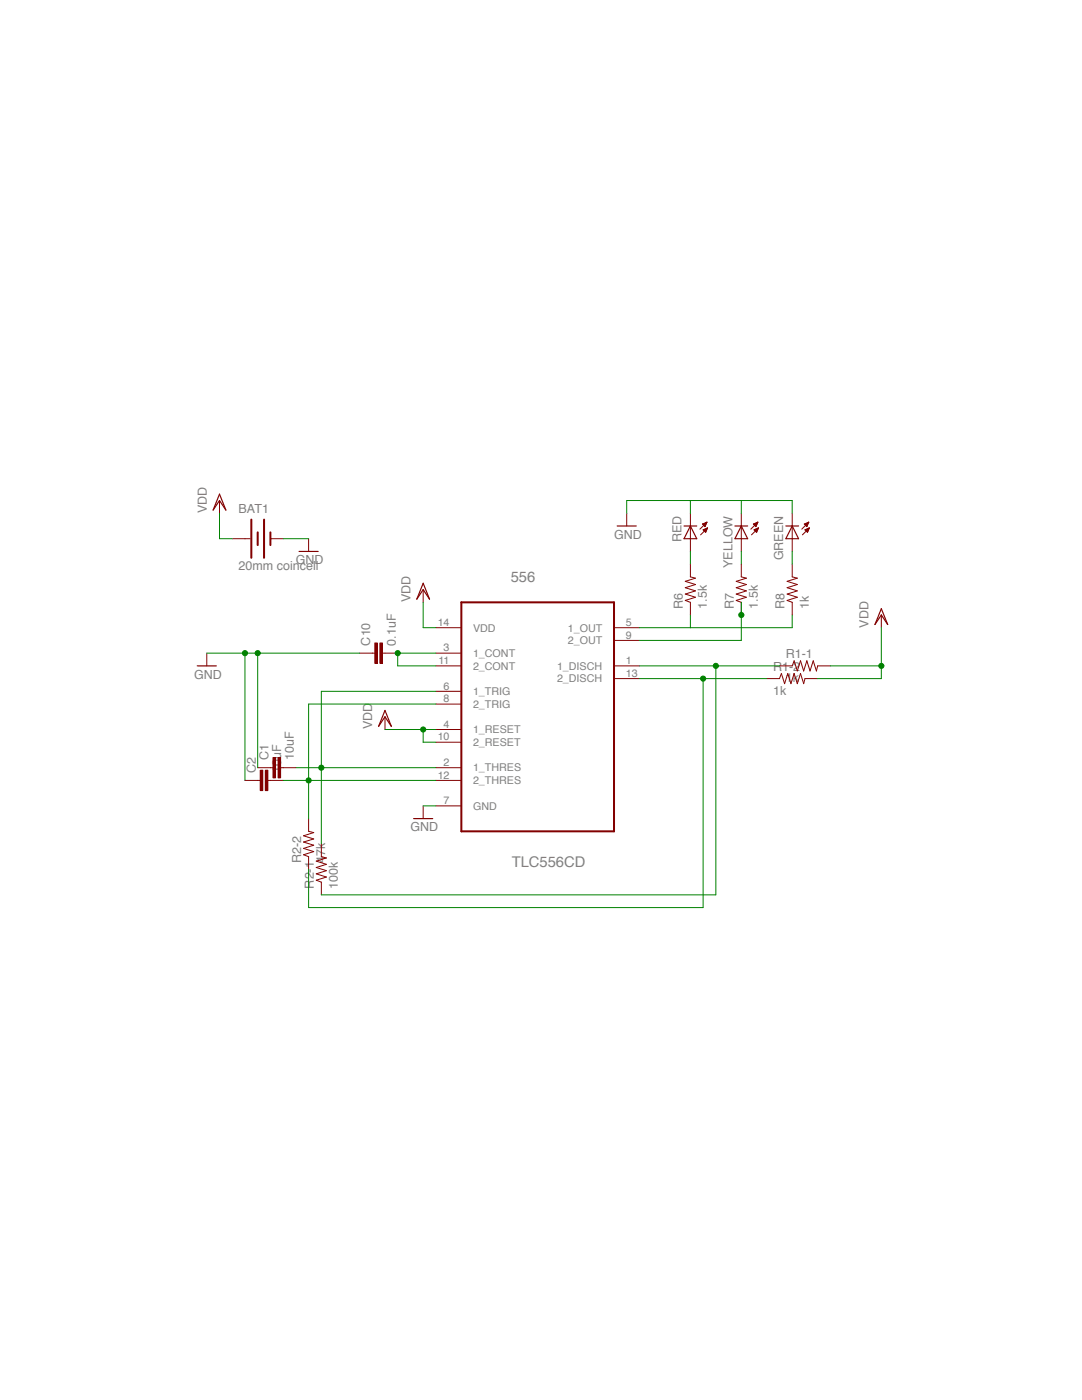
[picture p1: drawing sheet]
<?xml version="1.0" encoding="utf-8"?>
<!DOCTYPE eagle SYSTEM "eagle.dtd">
<!--
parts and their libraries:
SparkFun-Passives: Licensing: Creative Commons ShareAlike 4.0 International - https://creativecommons.org/licenses/by-sa/4.0
-->
<eagle version="6.5.0">
<drawing>
<settings>
<setting alwaysvectorfont="no"/>
<setting verticaltext="up"/>
</settings>
<grid distance="0.1" unitdist="inch" unit="inch" style="lines" multiple="1" display="no" altdistance="0.01" altunitdist="inch" altunit="inch"/>
<schematic xreflabel="%F%N/%S.%C%R" xrefpart="/%S.%C%R">
<libraries>
<library name="Texas Instruments_By_element14_Batch_1">
<symbols>
<symbol name="TLC556CD">
<pin name="VDD" x="-20.32" y="15.24" length="middle" direction="pwr"/>
<pin name="1_CONT" x="-20.32" y="10.16" length="middle" direction="in"/>
<pin name="2_CONT" x="-20.32" y="7.62" length="middle" direction="in"/>
<pin name="1_TRIG" x="-20.32" y="2.54" length="middle" direction="in"/>
<pin name="2_TRIG" x="-20.32" y="0" length="middle" direction="in"/>
<pin name="1_RESET" x="-20.32" y="-5.08" length="middle" direction="in"/>
<pin name="2_RESET" x="-20.32" y="-7.62" length="middle" direction="in"/>
<pin name="1_THRES" x="-20.32" y="-12.7" length="middle" direction="in"/>
<pin name="2_THRES" x="-20.32" y="-15.24" length="middle" direction="in"/>
<pin name="GND" x="-20.32" y="-20.32" length="middle" direction="pas"/>
<pin name="1_OUT" x="20.32" y="15.24" length="middle" direction="out" rot="R180"/>
<pin name="2_OUT" x="20.32" y="12.7" length="middle" direction="out" rot="R180"/>
<pin name="1_DISCH" x="20.32" y="7.62" length="middle" direction="out" rot="R180"/>
<pin name="2_DISCH" x="20.32" y="5.08" length="middle" direction="out" rot="R180"/>
<wire x1="-15.24" y1="20.32" x2="-15.24" y2="-25.4" width="0.4064" layer="94"/>
<wire x1="-15.24" y1="-25.4" x2="15.24" y2="-25.4" width="0.4064" layer="94"/>
<wire x1="15.24" y1="-25.4" x2="15.24" y2="20.32" width="0.4064" layer="94"/>
<wire x1="15.24" y1="20.32" x2="-15.24" y2="20.32" width="0.4064" layer="94"/>
<text x="-5.3594" y="24.3586" size="2.0828" layer="95" ratio="10" rot="SR0">&gt;NAME</text>
<text x="-5.1816" y="-32.6136" size="2.0828" layer="96" ratio="10" rot="SR0">&gt;VALUE</text>
</symbol>
</symbols>
<devicesets>
<deviceset name="TLC556CD" prefix="U">
<gates>
<gate name="A" symbol="TLC556CD" x="0" y="0"/>
</gates>
<devices>
<device name="" package="SOIC127P600X175-14N">
<connects>
<connect gate="A" pin="1_CONT" pad="3"/>
<connect gate="A" pin="1_DISCH" pad="1"/>
<connect gate="A" pin="1_OUT" pad="5"/>
<connect gate="A" pin="1_RESET" pad="4"/>
<connect gate="A" pin="1_THRES" pad="2"/>
<connect gate="A" pin="1_TRIG" pad="6"/>
<connect gate="A" pin="2_CONT" pad="11"/>
<connect gate="A" pin="2_DISCH" pad="13"/>
<connect gate="A" pin="2_OUT" pad="9"/>
<connect gate="A" pin="2_RESET" pad="10"/>
<connect gate="A" pin="2_THRES" pad="12"/>
<connect gate="A" pin="2_TRIG" pad="8"/>
<connect gate="A" pin="GND" pad="7"/>
<connect gate="A" pin="VDD" pad="14"/>
</connects>
<technologies>
<technology name="">
<attribute name="MPN" value="TLC556CD" constant="no"/>
<attribute name="OC_FARNELL" value="1103187" constant="no"/>
<attribute name="OC_NEWARK" value="08F9146" constant="no"/>
<attribute name="PACKAGE" value="SOIC-14" constant="no"/>
<attribute name="SUPPLIER" value="Texas Instruments" constant="no"/>
</technology>
</technologies>
</device>
</devices>
</deviceset>
</devicesets>
</library>
<library name="SparkFun-Passives">
<symbols>
<symbol name="RESISTOR">
<wire x1="-2.54" y1="0" x2="-2.159" y2="1.016" width="0.1524" layer="94"/>
<wire x1="-2.159" y1="1.016" x2="-1.524" y2="-1.016" width="0.1524" layer="94"/>
<wire x1="-1.524" y1="-1.016" x2="-0.889" y2="1.016" width="0.1524" layer="94"/>
<wire x1="-0.889" y1="1.016" x2="-0.254" y2="-1.016" width="0.1524" layer="94"/>
<wire x1="-0.254" y1="-1.016" x2="0.381" y2="1.016" width="0.1524" layer="94"/>
<wire x1="0.381" y1="1.016" x2="1.016" y2="-1.016" width="0.1524" layer="94"/>
<wire x1="1.016" y1="-1.016" x2="1.651" y2="1.016" width="0.1524" layer="94"/>
<wire x1="1.651" y1="1.016" x2="2.286" y2="-1.016" width="0.1524" layer="94"/>
<wire x1="2.286" y1="-1.016" x2="2.54" y2="0" width="0.1524" layer="94"/>
<text x="-3.81" y="1.4986" size="1.778" layer="95">&gt;NAME</text>
<text x="-3.81" y="-3.302" size="1.778" layer="96">&gt;VALUE</text>
<pin name="2" x="5.08" y="0" visible="off" length="short" direction="pas" swaplevel="1" rot="R180"/>
<pin name="1" x="-5.08" y="0" visible="off" length="short" direction="pas" swaplevel="1"/>
</symbol>
<symbol name="CAP">
<wire x1="0" y1="2.54" x2="0" y2="2.032" width="0.1524" layer="94"/>
<wire x1="0" y1="0" x2="0" y2="0.508" width="0.1524" layer="94"/>
<text x="1.524" y="2.921" size="1.778" layer="95">&gt;NAME</text>
<text x="1.524" y="-2.159" size="1.778" layer="96">&gt;VALUE</text>
<rectangle x1="-2.032" y1="0.508" x2="2.032" y2="1.016" layer="94"/>
<rectangle x1="-2.032" y1="1.524" x2="2.032" y2="2.032" layer="94"/>
<pin name="1" x="0" y="5.08" visible="off" length="short" direction="pas" swaplevel="1" rot="R270"/>
<pin name="2" x="0" y="-2.54" visible="off" length="short" direction="pas" swaplevel="1" rot="R90"/>
</symbol>
</symbols>
<devicesets>
<deviceset name="RESISTOR" prefix="R" uservalue="yes">
<gates>
<gate name="G$1" symbol="RESISTOR" x="0" y="0"/>
</gates>
<devices>
<device name="1206" package="1206">
<connects>
<connect gate="G$1" pin="1" pad="1"/>
<connect gate="G$1" pin="2" pad="2"/>
</connects>
<technologies>
<technology name=""/>
</technologies>
</device>
<device name="AXIAL-0.3" package="AXIAL-0.3">
<connects>
<connect gate="G$1" pin="1" pad="P$1"/>
<connect gate="G$1" pin="2" pad="P$2"/>
</connects>
<technologies>
<technology name=""/>
</technologies>
</device>
<device name="2010" package="R2010">
<connects>
<connect gate="G$1" pin="1" pad="1"/>
<connect gate="G$1" pin="2" pad="2"/>
</connects>
<technologies>
<technology name=""/>
</technologies>
</device>
<device name="0805-RES" package="0805">
<connects>
<connect gate="G$1" pin="1" pad="1"/>
<connect gate="G$1" pin="2" pad="2"/>
</connects>
<technologies>
<technology name=""/>
</technologies>
</device>
<device name="0603-RES" package="0603-RES">
<connects>
<connect gate="G$1" pin="1" pad="1"/>
<connect gate="G$1" pin="2" pad="2"/>
</connects>
<technologies>
<technology name=""/>
</technologies>
</device>
<device name="0402-RES" package="0402-RES">
<connects>
<connect gate="G$1" pin="1" pad="1"/>
<connect gate="G$1" pin="2" pad="2"/>
</connects>
<technologies>
<technology name=""/>
</technologies>
</device>
<device name="PTH-1/6W" package="1/6W-RES">
<connects>
<connect gate="G$1" pin="1" pad="1"/>
<connect gate="G$1" pin="2" pad="2"/>
</connects>
<technologies>
<technology name=""/>
</technologies>
</device>
<device name="2512" package="R2512">
<connects>
<connect gate="G$1" pin="1" pad="1"/>
<connect gate="G$1" pin="2" pad="2"/>
</connects>
<technologies>
<technology name=""/>
</technologies>
</device>
<device name="PTH-1/4W" package="AXIAL-0.4">
<connects>
<connect gate="G$1" pin="1" pad="P$1"/>
<connect gate="G$1" pin="2" pad="P$2"/>
</connects>
<technologies>
<technology name=""/>
</technologies>
</device>
<device name="PTH-1/2W" package="AXIAL-0.5">
<connects>
<connect gate="G$1" pin="1" pad="P$1"/>
<connect gate="G$1" pin="2" pad="P$2"/>
</connects>
<technologies>
<technology name=""/>
</technologies>
</device>
<device name="PTH-1W" package="AXIAL-0.6">
<connects>
<connect gate="G$1" pin="1" pad="P$1"/>
<connect gate="G$1" pin="2" pad="P$2"/>
</connects>
<technologies>
<technology name=""/>
</technologies>
</device>
<device name="PTH-2W" package="AXIAL-0.8">
<connects>
<connect gate="G$1" pin="1" pad="P$1"/>
<connect gate="G$1" pin="2" pad="P$2"/>
</connects>
<technologies>
<technology name=""/>
</technologies>
</device>
<device name="KIT" package="AXIAL-0.3-KIT">
<connects>
<connect gate="G$1" pin="1" pad="P$1"/>
<connect gate="G$1" pin="2" pad="P$2"/>
</connects>
<technologies>
<technology name=""/>
</technologies>
</device>
<device name="EZ" package="AXIAL-0.3EZ">
<connects>
<connect gate="G$1" pin="1" pad="P$1"/>
<connect gate="G$1" pin="2" pad="P$2"/>
</connects>
<technologies>
<technology name=""/>
</technologies>
</device>
</devices>
</deviceset>
<deviceset name="CAP" prefix="C" uservalue="yes">
<gates>
<gate name="G$1" symbol="CAP" x="0" y="0"/>
</gates>
<devices>
<device name="PTH" package="CAP-PTH-SMALL">
<connects>
<connect gate="G$1" pin="1" pad="1"/>
<connect gate="G$1" pin="2" pad="2"/>
</connects>
<technologies>
<technology name=""/>
</technologies>
</device>
<device name="PTH2" package="CAP-PTH-SMALL2">
<connects>
<connect gate="G$1" pin="1" pad="1"/>
<connect gate="G$1" pin="2" pad="2"/>
</connects>
<technologies>
<technology name=""/>
</technologies>
</device>
<device name="0805" package="0805">
<connects>
<connect gate="G$1" pin="1" pad="1"/>
<connect gate="G$1" pin="2" pad="2"/>
</connects>
<technologies>
<technology name=""/>
</technologies>
</device>
<device name="PTH3" package="CAP-PTH-LARGE">
<connects>
<connect gate="G$1" pin="1" pad="1"/>
<connect gate="G$1" pin="2" pad="2"/>
</connects>
<technologies>
<technology name=""/>
</technologies>
</device>
<device name="SMD" package="GRM43D">
<connects>
<connect gate="G$1" pin="1" pad="A"/>
<connect gate="G$1" pin="2" pad="C"/>
</connects>
<technologies>
<technology name=""/>
</technologies>
</device>
<device name="0603-CAP" package="0603-CAP">
<connects>
<connect gate="G$1" pin="1" pad="1"/>
<connect gate="G$1" pin="2" pad="2"/>
</connects>
<technologies>
<technology name=""/>
</technologies>
</device>
<device name="0402-CAP" package="0402-CAP">
<connects>
<connect gate="G$1" pin="1" pad="1"/>
<connect gate="G$1" pin="2" pad="2"/>
</connects>
<technologies>
<technology name=""/>
</technologies>
</device>
<device name="PTH1" package="CAP-PTH-5MM">
<connects>
<connect gate="G$1" pin="1" pad="1"/>
<connect gate="G$1" pin="2" pad="2"/>
</connects>
<technologies>
<technology name=""/>
</technologies>
</device>
<device name="_" package="AXIAL-5MM">
<connects>
<connect gate="G$1" pin="1" pad="P$1"/>
<connect gate="G$1" pin="2" pad="P$2"/>
</connects>
<technologies>
<technology name=""/>
</technologies>
</device>
<device name="1210" package="1210">
<connects>
<connect gate="G$1" pin="1" pad="1"/>
<connect gate="G$1" pin="2" pad="2"/>
</connects>
<technologies>
<technology name=""/>
</technologies>
</device>
<device name="1206" package="1206">
<connects>
<connect gate="G$1" pin="1" pad="1"/>
<connect gate="G$1" pin="2" pad="2"/>
</connects>
<technologies>
<technology name=""/>
</technologies>
</device>
<device name="ASMD" package="CTZ3">
<connects>
<connect gate="G$1" pin="1" pad="+"/>
<connect gate="G$1" pin="2" pad="-"/>
</connects>
<technologies>
<technology name=""/>
</technologies>
</device>
<device name="KIT" package="CAP-PTH-SMALL-KIT">
<connects>
<connect gate="G$1" pin="1" pad="1"/>
<connect gate="G$1" pin="2" pad="2"/>
</connects>
<technologies>
<technology name=""/>
</technologies>
</device>
<device name="EZ" package="CAP-PTH-SMALLEZ">
<connects>
<connect gate="G$1" pin="1" pad="1"/>
<connect gate="G$1" pin="2" pad="2"/>
</connects>
<technologies>
<technology name=""/>
</technologies>
</device>
</devices>
</deviceset>
</devicesets>
</library>
<library name="SparkFun-Aesthetics">
<symbols>
<symbol name="DGND">
<wire x1="-1.905" y1="0" x2="1.905" y2="0" width="0.254" layer="94"/>
<text x="-2.54" y="-2.54" size="1.778" layer="96">&gt;VALUE</text>
<pin name="GND" x="0" y="2.54" visible="off" length="short" direction="sup" rot="R270"/>
</symbol>
</symbols>
<devicesets>
<deviceset name="GND" prefix="GND">
<gates>
<gate name="1" symbol="DGND" x="0" y="0"/>
</gates>
<devices>
<device name="">
<technologies>
<technology name=""/>
</technologies>
</device>
</devices>
</deviceset>
</devicesets>
</library>
<library name="supply1">
<symbols>
<symbol name="VDD">
<wire x1="1.27" y1="-1.905" x2="0" y2="0" width="0.254" layer="94"/>
<wire x1="0" y1="0" x2="-1.27" y2="-1.905" width="0.254" layer="94"/>
<wire x1="0" y1="1.27" x2="-1.27" y2="-1.905" width="0.254" layer="94"/>
<wire x1="1.27" y1="-1.905" x2="0" y2="1.27" width="0.254" layer="94"/>
<text x="-2.54" y="-2.54" size="1.778" layer="96" rot="R90">&gt;VALUE</text>
<pin name="VDD" x="0" y="-2.54" visible="off" length="short" direction="sup" rot="R90"/>
</symbol>
</symbols>
<devicesets>
<deviceset name="VDD" prefix="VDD">
<gates>
<gate name="G$1" symbol="VDD" x="0" y="0"/>
</gates>
<devices>
<device name="">
<technologies>
<technology name=""/>
</technologies>
</device>
</devices>
</deviceset>
</devicesets>
</library>
<library name="Nick">
<symbols>
<symbol name="BATTERY">
<wire x1="-1.27" y1="3.81" x2="-1.27" y2="-3.81" width="0.4064" layer="94"/>
<wire x1="0" y1="1.27" x2="0" y2="-1.27" width="0.4064" layer="94"/>
<wire x1="1.27" y1="3.81" x2="1.27" y2="-3.81" width="0.4064" layer="94"/>
<wire x1="2.54" y1="1.27" x2="2.54" y2="-1.27" width="0.4064" layer="94"/>
<wire x1="-2.54" y1="0" x2="-1.524" y2="0" width="0.1524" layer="94"/>
<text x="-3.81" y="5.08" size="1.778" layer="95">&gt;NAME</text>
<text x="-3.81" y="-6.35" size="1.778" layer="96">&gt;VALUE</text>
<pin name="-" x="5.08" y="0" visible="off" length="short" direction="pwr" rot="R180"/>
<pin name="+" x="-5.08" y="0" visible="off" length="short" direction="pwr"/>
</symbol>
</symbols>
<devicesets>
<deviceset name="CR2032_HOLDER">
<gates>
<gate name="G$1" symbol="BATTERY" x="0" y="0"/>
</gates>
<devices>
<device name="" package="CR2032_HOLDER">
<connects>
<connect gate="G$1" pin="+" pad="VDD1 VDD2"/>
<connect gate="G$1" pin="-" pad="CENTER"/>
</connects>
<technologies>
<technology name=""/>
</technologies>
</device>
</devices>
</deviceset>
</devicesets>
</library>
<library name="adafruit">
<symbols>
<symbol name="LED">
<wire x1="1.27" y1="0" x2="0" y2="-2.54" width="0.254" layer="94"/>
<wire x1="0" y1="-2.54" x2="-1.27" y2="0" width="0.254" layer="94"/>
<wire x1="1.27" y1="-2.54" x2="0" y2="-2.54" width="0.254" layer="94"/>
<wire x1="0" y1="-2.54" x2="-1.27" y2="-2.54" width="0.254" layer="94"/>
<wire x1="1.27" y1="0" x2="0" y2="0" width="0.254" layer="94"/>
<wire x1="0" y1="0" x2="-1.27" y2="0" width="0.254" layer="94"/>
<wire x1="0" y1="0" x2="0" y2="-2.54" width="0.1524" layer="94"/>
<wire x1="-2.032" y1="-0.762" x2="-3.429" y2="-2.159" width="0.1524" layer="94"/>
<wire x1="-1.905" y1="-1.905" x2="-3.302" y2="-3.302" width="0.1524" layer="94"/>
<text x="3.556" y="-4.572" size="1.778" layer="95" rot="R90">&gt;NAME</text>
<text x="5.715" y="-4.572" size="1.778" layer="96" rot="R90">&gt;VALUE</text>
<pin name="C" x="0" y="-5.08" visible="off" length="short" direction="pas" rot="R90"/>
<pin name="A" x="0" y="2.54" visible="off" length="short" direction="pas" rot="R270"/>
<polygon width="0.1524" layer="94">
<vertex x="-3.429" y="-2.159"/>
<vertex x="-3.048" y="-1.27"/>
<vertex x="-2.54" y="-1.778"/>
</polygon>
<polygon width="0.1524" layer="94">
<vertex x="-3.302" y="-3.302"/>
<vertex x="-2.921" y="-2.413"/>
<vertex x="-2.413" y="-2.921"/>
</polygon>
</symbol>
</symbols>
<devicesets>
<deviceset name="LED" prefix="LED" uservalue="yes">
<gates>
<gate name="G$1" symbol="LED" x="0" y="0"/>
</gates>
<devices>
<device name="SMT1206" package="1206">
<connects>
<connect gate="G$1" pin="A" pad="A"/>
<connect gate="G$1" pin="C" pad="C"/>
</connects>
<technologies>
<technology name=""/>
</technologies>
</device>
<device name="LD260" package="LD260">
<connects>
<connect gate="G$1" pin="A" pad="A"/>
<connect gate="G$1" pin="C" pad="K"/>
</connects>
<technologies>
<technology name=""/>
</technologies>
</device>
<device name="SQR2X5" package="LED2X5">
<connects>
<connect gate="G$1" pin="A" pad="A"/>
<connect gate="G$1" pin="C" pad="K"/>
</connects>
<technologies>
<technology name=""/>
</technologies>
</device>
<device name="3MM" package="LED3MM">
<connects>
<connect gate="G$1" pin="A" pad="A"/>
<connect gate="G$1" pin="C" pad="K"/>
</connects>
<technologies>
<technology name=""/>
</technologies>
</device>
<device name="5MM" package="LED5MM">
<connects>
<connect gate="G$1" pin="A" pad="A"/>
<connect gate="G$1" pin="C" pad="K"/>
</connects>
<technologies>
<technology name=""/>
</technologies>
</device>
<device name="LSU260" package="LSU260">
<connects>
<connect gate="G$1" pin="A" pad="A"/>
<connect gate="G$1" pin="C" pad="K"/>
</connects>
<technologies>
<technology name=""/>
</technologies>
</device>
<device name="LZR181" package="LZR181">
<connects>
<connect gate="G$1" pin="A" pad="A"/>
<connect gate="G$1" pin="C" pad="K"/>
</connects>
<technologies>
<technology name=""/>
</technologies>
</device>
<device name="B152" package="Q62902-B152">
<connects>
<connect gate="G$1" pin="A" pad="A"/>
<connect gate="G$1" pin="C" pad="K"/>
</connects>
<technologies>
<technology name=""/>
</technologies>
</device>
<device name="B153" package="Q62902-B153">
<connects>
<connect gate="G$1" pin="A" pad="A"/>
<connect gate="G$1" pin="C" pad="K"/>
</connects>
<technologies>
<technology name=""/>
</technologies>
</device>
<device name="B155" package="Q62902-B155">
<connects>
<connect gate="G$1" pin="A" pad="A"/>
<connect gate="G$1" pin="C" pad="K"/>
</connects>
<technologies>
<technology name=""/>
</technologies>
</device>
<device name="B156" package="Q62902-B156">
<connects>
<connect gate="G$1" pin="A" pad="A"/>
<connect gate="G$1" pin="C" pad="K"/>
</connects>
<technologies>
<technology name=""/>
</technologies>
</device>
<device name="SFH480" package="SFH480">
<connects>
<connect gate="G$1" pin="A" pad="A"/>
<connect gate="G$1" pin="C" pad="K"/>
</connects>
<technologies>
<technology name=""/>
</technologies>
</device>
<device name="SFH482" package="SFH482">
<connects>
<connect gate="G$1" pin="A" pad="A"/>
<connect gate="G$1" pin="C" pad="K"/>
</connects>
<technologies>
<technology name=""/>
</technologies>
</device>
<device name="SQR5.7X3.2" package="U57X32">
<connects>
<connect gate="G$1" pin="A" pad="A"/>
<connect gate="G$1" pin="C" pad="K"/>
</connects>
<technologies>
<technology name=""/>
</technologies>
</device>
<device name="IRL80A" package="IRL80A">
<connects>
<connect gate="G$1" pin="A" pad="A"/>
<connect gate="G$1" pin="C" pad="K"/>
</connects>
<technologies>
<technology name=""/>
</technologies>
</device>
<device name="P-LCC-2" package="P-LCC-2">
<connects>
<connect gate="G$1" pin="A" pad="A"/>
<connect gate="G$1" pin="C" pad="C"/>
</connects>
<technologies>
<technology name=""/>
</technologies>
</device>
<device name="MINI-TOP" package="OSRAM-MINI-TOP-LED">
<connects>
<connect gate="G$1" pin="A" pad="A"/>
<connect gate="G$1" pin="C" pad="C"/>
</connects>
<technologies>
<technology name=""/>
</technologies>
</device>
<device name="SIDELED" package="OSRAM-SIDELED">
<connects>
<connect gate="G$1" pin="A" pad="A"/>
<connect gate="G$1" pin="C" pad="C"/>
</connects>
<technologies>
<technology name=""/>
</technologies>
</device>
<device name="SMART-LED" package="SMART-LED">
<connects>
<connect gate="G$1" pin="A" pad="A"/>
<connect gate="G$1" pin="C" pad="B"/>
</connects>
<technologies>
<technology name=""/>
</technologies>
</device>
<device name="P-LCC-2-BACK" package="P-LCC-2-TOPLED-RG">
<connects>
<connect gate="G$1" pin="A" pad="A"/>
<connect gate="G$1" pin="C" pad="C"/>
</connects>
<technologies>
<technology name=""/>
</technologies>
</device>
<device name="MICRO-SIDELED" package="MICRO-SIDELED">
<connects>
<connect gate="G$1" pin="A" pad="A"/>
<connect gate="G$1" pin="C" pad="C"/>
</connects>
<technologies>
<technology name=""/>
</technologies>
</device>
<device name="P-LCC-4" package="P-LCC-4">
<connects>
<connect gate="G$1" pin="A" pad="A"/>
<connect gate="G$1" pin="C" pad="C@4"/>
</connects>
<technologies>
<technology name=""/>
</technologies>
</device>
<device name="CHIP-LED0603" package="CHIP-LED0603">
<connects>
<connect gate="G$1" pin="A" pad="A"/>
<connect gate="G$1" pin="C" pad="C"/>
</connects>
<technologies>
<technology name=""/>
</technologies>
</device>
<device name="CHIP-LED0805" package="CHIP-LED0805">
<connects>
<connect gate="G$1" pin="A" pad="A"/>
<connect gate="G$1" pin="C" pad="C"/>
</connects>
<technologies>
<technology name=""/>
</technologies>
</device>
<device name="TOPLED-SANTANA" package="MINI-TOPLED-SANTANA">
<connects>
<connect gate="G$1" pin="A" pad="A"/>
<connect gate="G$1" pin="C" pad="C"/>
</connects>
<technologies>
<technology name=""/>
</technologies>
</device>
<device name="CHIPLED_0805" package="CHIPLED_0805">
<connects>
<connect gate="G$1" pin="A" pad="A"/>
<connect gate="G$1" pin="C" pad="C"/>
</connects>
<technologies>
<technology name=""/>
</technologies>
</device>
<device name="CHIPLED_1206" package="CHIPLED_1206">
<connects>
<connect gate="G$1" pin="A" pad="A"/>
<connect gate="G$1" pin="C" pad="C"/>
</connects>
<technologies>
<technology name=""/>
</technologies>
</device>
<device name="CHIPLED_0603" package="CHIPLED_0603">
<connects>
<connect gate="G$1" pin="A" pad="A"/>
<connect gate="G$1" pin="C" pad="C"/>
</connects>
<technologies>
<technology name=""/>
</technologies>
</device>
<device name="CHIPLED-0603-TTW" package="CHIPLED-0603-TTW">
<connects>
<connect gate="G$1" pin="A" pad="A@1"/>
<connect gate="G$1" pin="C" pad="C@1"/>
</connects>
<technologies>
<technology name=""/>
</technologies>
</device>
<device name="" package="SMARTLED-TTW">
<connects>
<connect gate="G$1" pin="A" pad="A@1"/>
<connect gate="G$1" pin="C" pad="C@1"/>
</connects>
<technologies>
<technology name=""/>
</technologies>
</device>
<device name="SMLK34" package="SMLK34">
<connects>
<connect gate="G$1" pin="A" pad="A"/>
<connect gate="G$1" pin="C" pad="K"/>
</connects>
<technologies>
<technology name=""/>
</technologies>
</device>
</devices>
</deviceset>
</devicesets>
</library>
</libraries>
<attributes>
</attributes>
<variantdefs>
</variantdefs>
<classes>
<class number="0" name="default" width="0" drill="0">
</class>
</classes>
<parts>
<part name="556" library="Texas Instruments_By_element14_Batch_1" deviceset="TLC556CD" device=""/>
<part name="R2-2" library="SparkFun-Passives" deviceset="RESISTOR" device="0805-RES" value="47k"/>
<part name="R2-1" library="SparkFun-Passives" deviceset="RESISTOR" device="0805-RES" value="100k"/>
<part name="R1-1" library="SparkFun-Passives" deviceset="RESISTOR" device="0805-RES" value="1k"/>
<part name="R1-2" library="SparkFun-Passives" deviceset="RESISTOR" device="0805-RES" value="1k"/>
<part name="C10" library="SparkFun-Passives" deviceset="CAP" device="0805" value="0.1uF"/>
<part name="C1" library="SparkFun-Passives" deviceset="CAP" device="0805" value="10uF"/>
<part name="C2" library="SparkFun-Passives" deviceset="CAP" device="0805" value="10uF"/>
<part name="BAT1" library="Nick" deviceset="CR2032_HOLDER" device="" value="20mm coincell"/>
<part name="GND1" library="SparkFun-Aesthetics" deviceset="GND" device=""/>
<part name="VDD1" library="supply1" deviceset="VDD" device=""/>
<part name="VDD2" library="supply1" deviceset="VDD" device=""/>
<part name="GND2" library="SparkFun-Aesthetics" deviceset="GND" device=""/>
<part name="VDD3" library="supply1" deviceset="VDD" device=""/>
<part name="GND3" library="SparkFun-Aesthetics" deviceset="GND" device=""/>
<part name="VDD4" library="supply1" deviceset="VDD" device=""/>
<part name="RED" library="adafruit" deviceset="LED" device="SMT1206"/>
<part name="YELLOW" library="adafruit" deviceset="LED" device="SMT1206"/>
<part name="GREEN" library="adafruit" deviceset="LED" device="SMT1206"/>
<part name="R6" library="SparkFun-Passives" deviceset="RESISTOR" device="0805-RES" value="1.5k"/>
<part name="R7" library="SparkFun-Passives" deviceset="RESISTOR" device="0805-RES" value="1.5k"/>
<part name="R8" library="SparkFun-Passives" deviceset="RESISTOR" device="0805-RES" value="1k"/>
<part name="GND4" library="SparkFun-Aesthetics" deviceset="GND" device=""/>
</parts>
<sheets>
<sheet>
<plain>
</plain>
<instances>
<instance part="556" gate="A" x="45.72" y="50.8"/>
<instance part="R2-2" gate="G$1" x="0" y="22.86" rot="R90"/>
<instance part="R2-1" gate="G$1" x="2.54" y="17.78" rot="R90"/>
<instance part="R1-1" gate="G$1" x="99.06" y="58.42"/>
<instance part="R1-2" gate="G$1" x="96.52" y="55.88"/>
<instance part="C10" gate="G$1" x="15.24" y="60.96" rot="R90"/>
<instance part="C1" gate="G$1" x="-5.08" y="38.1" rot="R90"/>
<instance part="C2" gate="G$1" x="-7.62" y="35.56" rot="R90"/>
<instance part="BAT1" gate="G$1" x="-10.16" y="83.82"/>
<instance part="GND1" gate="1" x="0" y="81.28"/>
<instance part="VDD1" gate="G$1" x="-17.78" y="91.44"/>
<instance part="VDD2" gate="G$1" x="22.86" y="73.66"/>
<instance part="GND2" gate="1" x="22.86" y="27.94"/>
<instance part="VDD3" gate="G$1" x="15.24" y="48.26"/>
<instance part="GND3" gate="1" x="-20.32" y="58.42"/>
<instance part="VDD4" gate="G$1" x="114.3" y="68.58"/>
<instance part="RED" gate="G$1" x="76.2" y="83.82" rot="R180"/>
<instance part="YELLOW" gate="G$1" x="86.36" y="83.82" rot="R180"/>
<instance part="GREEN" gate="G$1" x="96.52" y="83.82" rot="R180"/>
<instance part="R6" gate="G$1" x="76.2" y="73.66" rot="R90"/>
<instance part="R7" gate="G$1" x="86.36" y="73.66" rot="R90"/>
<instance part="R8" gate="G$1" x="96.52" y="73.66" rot="R90"/>
<instance part="GND4" gate="1" x="63.5" y="86.36"/>
</instances>
<busses>
</busses>
<nets>
<net name="GND" class="0">
<segment>
<pinref part="BAT1" gate="G$1" pin="-"/>
<pinref part="GND1" gate="1" pin="GND"/>
<wire x1="-5.08" y1="83.82" x2="0" y2="83.82" width="0.1524" layer="91"/>
</segment>
<segment>
<pinref part="GND2" gate="1" pin="GND"/>
<pinref part="556" gate="A" pin="GND"/>
<wire x1="22.86" y1="30.48" x2="25.4" y2="30.48" width="0.1524" layer="91"/>
</segment>
<segment>
<pinref part="C10" gate="G$1" pin="1"/>
<pinref part="GND3" gate="1" pin="GND"/>
<wire x1="10.16" y1="60.96" x2="-10.16" y2="60.96" width="0.1524" layer="91"/>
<pinref part="C1" gate="G$1" pin="1"/>
<wire x1="-10.16" y1="60.96" x2="-12.7" y2="60.96" width="0.1524" layer="91"/>
<wire x1="-12.7" y1="60.96" x2="-20.32" y2="60.96" width="0.1524" layer="91"/>
<wire x1="-10.16" y1="38.1" x2="-10.16" y2="60.96" width="0.1524" layer="91"/>
<junction x="-10.16" y="60.96"/>
<pinref part="C2" gate="G$1" pin="1"/>
<wire x1="-12.7" y1="35.56" x2="-12.7" y2="60.96" width="0.1524" layer="91"/>
<junction x="-12.7" y="60.96"/>
</segment>
<segment>
<pinref part="RED" gate="G$1" pin="C"/>
<wire x1="76.2" y1="88.9" x2="76.2" y2="91.44" width="0.1524" layer="91"/>
<wire x1="76.2" y1="91.44" x2="63.5" y2="91.44" width="0.1524" layer="91"/>
<wire x1="63.5" y1="91.44" x2="63.5" y2="88.9" width="0.1524" layer="91"/>
<wire x1="76.2" y1="91.44" x2="86.36" y2="91.44" width="0.1524" layer="91"/>
<pinref part="YELLOW" gate="G$1" pin="C"/>
<wire x1="86.36" y1="91.44" x2="86.36" y2="88.9" width="0.1524" layer="91"/>
<wire x1="86.36" y1="91.44" x2="96.52" y2="91.44" width="0.1524" layer="91"/>
<pinref part="GREEN" gate="G$1" pin="C"/>
<wire x1="96.52" y1="91.44" x2="96.52" y2="88.9" width="0.1524" layer="91"/>
<pinref part="GND4" gate="1" pin="GND"/>
</segment>
</net>
<net name="VDD" class="0">
<segment>
<pinref part="BAT1" gate="G$1" pin="+"/>
<wire x1="-15.24" y1="83.82" x2="-17.78" y2="83.82" width="0.1524" layer="91"/>
<pinref part="VDD1" gate="G$1" pin="VDD"/>
<wire x1="-17.78" y1="83.82" x2="-17.78" y2="88.9" width="0.1524" layer="91"/>
</segment>
<segment>
<pinref part="VDD2" gate="G$1" pin="VDD"/>
<wire x1="22.86" y1="71.12" x2="22.86" y2="66.04" width="0.1524" layer="91"/>
<pinref part="556" gate="A" pin="VDD"/>
<wire x1="22.86" y1="66.04" x2="25.4" y2="66.04" width="0.1524" layer="91"/>
</segment>
<segment>
<pinref part="VDD3" gate="G$1" pin="VDD"/>
<pinref part="556" gate="A" pin="1_RESET"/>
<wire x1="25.4" y1="45.72" x2="22.86" y2="45.72" width="0.1524" layer="91"/>
<pinref part="556" gate="A" pin="2_RESET"/>
<wire x1="25.4" y1="43.18" x2="22.86" y2="43.18" width="0.1524" layer="91"/>
<wire x1="22.86" y1="43.18" x2="22.86" y2="45.72" width="0.1524" layer="91"/>
<wire x1="15.24" y1="45.72" x2="22.86" y2="45.72" width="0.1524" layer="91"/>
<junction x="22.86" y="45.72"/>
</segment>
<segment>
<pinref part="R1-1" gate="G$1" pin="2"/>
<wire x1="104.14" y1="58.42" x2="114.3" y2="58.42" width="0.1524" layer="91"/>
<pinref part="VDD4" gate="G$1" pin="VDD"/>
<wire x1="114.3" y1="58.42" x2="114.3" y2="66.04" width="0.1524" layer="91"/>
<pinref part="R1-2" gate="G$1" pin="2"/>
<wire x1="101.6" y1="55.88" x2="114.3" y2="55.88" width="0.1524" layer="91"/>
<wire x1="114.3" y1="55.88" x2="114.3" y2="58.42" width="0.1524" layer="91"/>
<junction x="114.3" y="58.42"/>
</segment>
</net>
<net name="CONT" class="0">
<segment>
<pinref part="C10" gate="G$1" pin="2"/>
<pinref part="556" gate="A" pin="1_CONT"/>
<wire x1="17.78" y1="60.96" x2="25.4" y2="60.96" width="0.1524" layer="91"/>
<pinref part="556" gate="A" pin="2_CONT"/>
<wire x1="25.4" y1="58.42" x2="17.78" y2="58.42" width="0.1524" layer="91"/>
<wire x1="17.78" y1="58.42" x2="17.78" y2="60.96" width="0.1524" layer="91"/>
<junction x="17.78" y="60.96"/>
</segment>
</net>
<net name="1TRIGTHRESH" class="0">
<segment>
<pinref part="556" gate="A" pin="1_TRIG"/>
<wire x1="25.4" y1="53.34" x2="2.54" y2="53.34" width="0.1524" layer="91"/>
<wire x1="2.54" y1="53.34" x2="2.54" y2="38.1" width="0.1524" layer="91"/>
<pinref part="556" gate="A" pin="1_THRES"/>
<wire x1="2.54" y1="38.1" x2="25.4" y2="38.1" width="0.1524" layer="91"/>
<wire x1="2.54" y1="38.1" x2="-2.54" y2="38.1" width="0.1524" layer="91"/>
<junction x="2.54" y="38.1"/>
<pinref part="C1" gate="G$1" pin="2"/>
<wire x1="2.54" y1="38.1" x2="2.54" y2="22.86" width="0.1524" layer="91"/>
<pinref part="R2-1" gate="G$1" pin="2"/>
</segment>
</net>
<net name="2TRIGTHRESH" class="0">
<segment>
<pinref part="556" gate="A" pin="2_TRIG"/>
<wire x1="25.4" y1="50.8" x2="0" y2="50.8" width="0.1524" layer="91"/>
<wire x1="0" y1="50.8" x2="0" y2="35.56" width="0.1524" layer="91"/>
<pinref part="556" gate="A" pin="2_THRES"/>
<wire x1="0" y1="35.56" x2="25.4" y2="35.56" width="0.1524" layer="91"/>
<wire x1="0" y1="35.56" x2="-5.08" y2="35.56" width="0.1524" layer="91"/>
<junction x="0" y="35.56"/>
<pinref part="C2" gate="G$1" pin="2"/>
<wire x1="0" y1="35.56" x2="0" y2="27.94" width="0.1524" layer="91"/>
<pinref part="R2-2" gate="G$1" pin="2"/>
</segment>
</net>
<net name="1DISCH" class="0">
<segment>
<pinref part="R2-1" gate="G$1" pin="1"/>
<wire x1="2.54" y1="12.7" x2="81.28" y2="12.7" width="0.1524" layer="91"/>
<wire x1="81.28" y1="12.7" x2="81.28" y2="58.42" width="0.1524" layer="91"/>
<pinref part="556" gate="A" pin="1_DISCH"/>
<wire x1="81.28" y1="58.42" x2="66.04" y2="58.42" width="0.1524" layer="91"/>
<wire x1="81.28" y1="58.42" x2="93.98" y2="58.42" width="0.1524" layer="91"/>
<junction x="81.28" y="58.42"/>
<pinref part="R1-1" gate="G$1" pin="1"/>
</segment>
</net>
<net name="2DISCH" class="0">
<segment>
<pinref part="R2-2" gate="G$1" pin="1"/>
<wire x1="0" y1="17.78" x2="0" y2="10.16" width="0.1524" layer="91"/>
<wire x1="0" y1="10.16" x2="78.74" y2="10.16" width="0.1524" layer="91"/>
<wire x1="78.74" y1="10.16" x2="78.74" y2="55.88" width="0.1524" layer="91"/>
<pinref part="556" gate="A" pin="2_DISCH"/>
<wire x1="78.74" y1="55.88" x2="66.04" y2="55.88" width="0.1524" layer="91"/>
<wire x1="78.74" y1="55.88" x2="91.44" y2="55.88" width="0.1524" layer="91"/>
<junction x="78.74" y="55.88"/>
<pinref part="R1-2" gate="G$1" pin="1"/>
</segment>
</net>
<net name="1OUT" class="0">
<segment>
<pinref part="556" gate="A" pin="1_OUT"/>
<wire x1="66.04" y1="66.04" x2="76.2" y2="66.04" width="0.1524" layer="91"/>
<pinref part="R6" gate="G$1" pin="1"/>
<wire x1="76.2" y1="66.04" x2="96.52" y2="66.04" width="0.1524" layer="91"/>
<wire x1="76.2" y1="66.04" x2="76.2" y2="68.58" width="0.1524" layer="91"/>
<pinref part="R8" gate="G$1" pin="1"/>
<wire x1="96.52" y1="66.04" x2="96.52" y2="68.58" width="0.1524" layer="91"/>
</segment>
</net>
<net name="2OUT" class="0">
<segment>
<pinref part="556" gate="A" pin="2_OUT"/>
<wire x1="66.04" y1="63.5" x2="86.36" y2="63.5" width="0.1524" layer="91"/>
<wire x1="86.36" y1="63.5" x2="86.36" y2="68.58" width="0.1524" layer="91"/>
<pinref part="R7" gate="G$1" pin="1"/>
<wire x1="86.36" y1="68.58" x2="86.36" y2="71.12" width="0.1524" layer="91"/>
<junction x="86.36" y="68.58"/>
</segment>
</net>
<net name="N$9" class="0">
<segment>
<pinref part="R6" gate="G$1" pin="2"/>
<pinref part="RED" gate="G$1" pin="A"/>
<wire x1="76.2" y1="78.74" x2="76.2" y2="81.28" width="0.1524" layer="91"/>
</segment>
</net>
<net name="N$10" class="0">
<segment>
<pinref part="R7" gate="G$1" pin="2"/>
<pinref part="YELLOW" gate="G$1" pin="A"/>
<wire x1="86.36" y1="78.74" x2="86.36" y2="81.28" width="0.1524" layer="91"/>
</segment>
</net>
<net name="N$11" class="0">
<segment>
<pinref part="R8" gate="G$1" pin="2"/>
<pinref part="GREEN" gate="G$1" pin="A"/>
<wire x1="96.52" y1="78.74" x2="96.52" y2="81.28" width="0.1524" layer="91"/>
</segment>
</net>
</nets>
</sheet>
</sheets>
</schematic>
</drawing>
</eagle>
